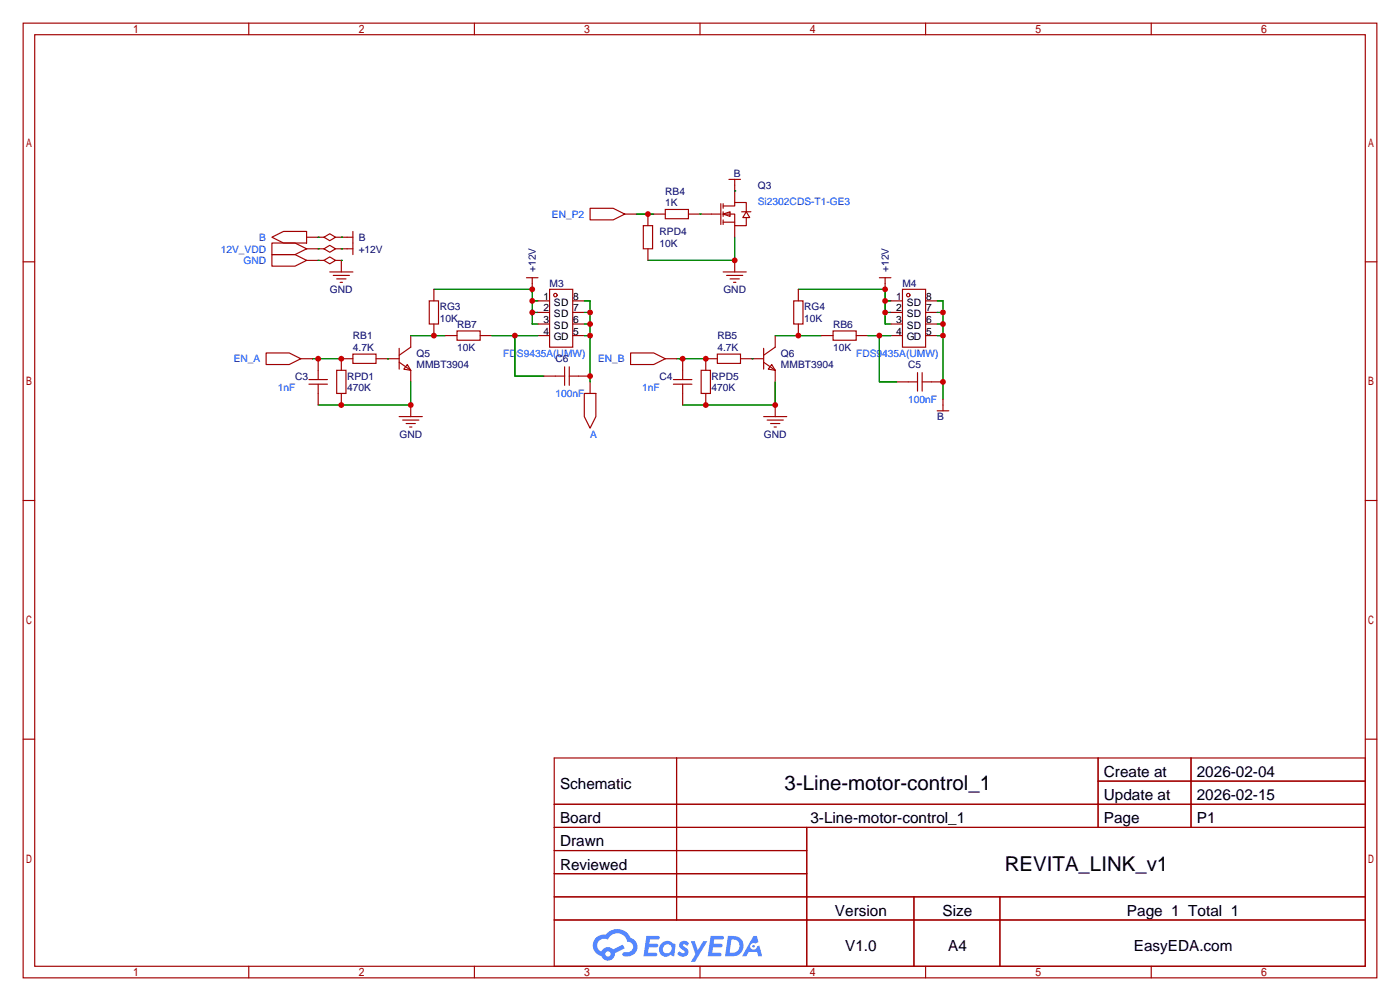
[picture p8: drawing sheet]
<svg xmlns="http://www.w3.org/2000/svg" width="307mm" height="220mm" viewBox="0 0 307 220" stroke-linecap="round" stroke-linejoin="round" font-family="sans-serif">
<g fill="none" stroke="#a10000" stroke-width=".25">
<path d="M5.1 5.1h297.2v209.5h-297.2zM7.6 7.6h292.1v204.5h-292.1zM54.6 5.1v2.5M104.1 5.1v2.5M153.7 5.1v2.5M203.2 5.1v2.5M252.7 5.1v2.5M5.1 57.5h2.5M299.7 57.5h2.6M5.1 109.9h2.5M299.7 109.9h2.6M5.1 162.2h2.5"/>
<path d="M121.7 166.4h178v45.7h-178zM121.7 176.5h178M148.5 166.4v35.5M241.1 166.4v15.2M241.1 171.4h58.6M261.5 166.4v15.2M299.7 162.2h2.6M121.7 181.6h178M121.7 186.7h55.4M121.7 196.8h178M121.7 191.8h55.4M177.1 181.6v30.5"/>
<path d="M200.6 196.8v15.3M219.5 196.8v15.3M54.6 212.1v2.5M104.1 212.1v2.5M121.7 201.9h178M153.7 212.1v2.5M203.2 212.1v2.5M252.7 212.1v2.5"/>
</g>
<g fill="#5487ff">
<path d="M149.4 206.8a1.3 1.3 0 0 1 1.8 .3l-.4 .6a.54 .54 0 0 0-.9-.3l.2 .3a1.28 1.28 0 0 1 .7 2 1.53 1.53 0 0 1-2.1-.3l.5-.6 .8 .4a.31 .31 0 0 0 .3-.2 .31 .31 0 0 0-.3-.4 1.12 1.12 0 0 1-.6-1.8z"/>
<path d="M151.7 206.6h.8l.7 2 1.2-2h.9l-2.7 4.5h-.9l1-1.6z"/>
<path d="M141.9 205.4h2.3a.46 .46 0 0 1 .5 .1 .46 .46 0 0 1 .1 .5l-.4 .2h-1.7l-.2 .9h1.7a.4 .4 0 0 1 .3 .5 .4 .4 0 0 1-.4 .3h-1.7l-.1 1.2h1.3a.46 .46 0 0 1 .5 .1 .46 .46 0 0 1 .1 .5l-.3 .2h-2.6z"/>
<path d="M156 205.4h2.3a.47 .47 0 0 1 .5 .1 .47 .47 0 0 1 .1 .5l-.4 .2h-1.7l-.1 .9h1.6a.4 .4 0 0 1 .3 .5 .4 .4 0 0 1-.4 .3h-1.7l-.1 1.2h1.3a.46 .46 0 0 1 .5 .1 .46 .46 0 0 1 .2 .5l-.4 .2h-2.6z"/>
<path d="M165.4 205.4h.7l.4 1.4-.6 .3a.75 .75 0 0 0-1.2 .3 .75 .75 0 0 0 .5 1.1 .75 .75 0 0 0 1-.7l.5-.3 .6 2.4h-.8l-.3-1h-1.8l-.6 1h-.9z"/>
<path d="M159.8 205.4l-.6 4.5h1.4a2.27 2.27 0 0 0 2.6-2.3 2.27 2.27 0 0 0-2.7-2.2zM160.6 206.2a1.5 1.5 0 0 1 1.8 1.5 1.5 1.5 0 0 1-2 1.4h-.2z"/>
<path d="M145.2 207.1a1.6 1.6 0 0 0-.3 2.2 1.6 1.6 0 0 0 2.3 .2l.8 .4 .3-2.5-.2-.2-.4-.1a1.58 1.58 0 0 0-2.5 0zM145.8 207.6a.98 .98 0 0 1 1.6 .4 .98 .98 0 0 1-1 1.3 .94 .94 0 0 1-.9-.7 .94 .94 0 0 1 .3-1z"/>
<path d="M130.9 205.8a2.37 2.37 0 0 0 1.1 4 1.54 1.54 0 0 0 1.8 1 1.54 1.54 0 0 0 1.2-1.6l2.2-1.1-.5-.7-2.1 1a1.57 1.57 0 0 0-2.6 .5 1.5 1.5 0 0 1-.7-2.1 1.5 1.5 0 0 1 2.2-.5 2.23 2.23 0 0 1 2.2-1.5 2.23 2.23 0 0 1 2 1.9 1.16 1.16 0 0 1 1.3 1.1 1.16 1.16 0 0 1-1.1 1.2h-.7a.47 .47 0 0 0-.6 .4 .47 .47 0 0 0 .5 .5 2.17 2.17 0 0 0 2.5-.9 2.17 2.17 0 0 0-.4-2.7l-.8-.4a3.2 3.2 0 0 0-5.4-.8l-1.1 .1zM132.9 209.4a.6 .6 0 0 1 1.2 0 .6 .6 0 0 1-1.2 0z"/>
<circle cx="165.4" cy="207.7" r=".28"/>
</g>
<g fill="none" stroke="#a10000" stroke-width=".25">
<path d="M160 39.4h2.6M161.3 39.4v5M59.7 53.3h5.1l2.5 1.3-2.5 1.3h-5.1zM59.7 55.9h5.1l2.5 1.2-2.5 1.3h-5.1zM59.7 52.1l2.5-1.3h5.1v2.5h-5.1zM67.3 54.6h3.8M67.3 57.1h3.8M67.3 52.1h3.8M71.1 57.1l1.3-.7 1.3 .7-1.3 .8zM71.1 54.6l1.3-.8 1.3 .8-1.3 .8zM71.1 52.1l1.3-.8 1.3 .8-1.3 .7zM72.4 59.7h5.1"/>
<path d="M73.7 54.6h3.8M73.7 57.1h1.2v2.6M73.7 52.1h3.8M77.5 50.8v5.1M129.5 45.7h5.1l2.6 1.3-2.6 1.3h-5.1zM137.2 47h2.5M141.2 49.5h2.1v5.1h-2.1zM142.2 47v2.5M142.2 54.6v2.5M143.5 47h2.5M146 46h5.1v2h-5.1zM151.1 47h7.1"/>
<path d="M158.2 44.7v4.6M158.7 47l1.6-.5v1zM158.7 45.2h2.6v-.8h2.5v2.1M158.7 47h2.6v2.5h2.5v-1.7M158.7 59.7h5.1M158.7 48.8h2.6M158.7 44.7v1M158.7 46.5v1M158.7 48.3v1M161.3 49.5v2.6M161.3 57.1v2.6M162.8 46.5h2"/>
<path d="M163.8 46.5l.8 1.3h-1.5zM58.4 77.5h5.1l2.5 1.2-2.5 1.3h-5.1zM66 78.7h2.6M69.8 78.7v4.6M73.2 60.5h3.5M73.9 61.2h2M74.7 62h.5M77.5 77.7h5v2.1h-5zM77.5 78.7h-2.6v2.6M82.5 78.7h5.1M87.6 79.5l2.6 1.8M87.6 76.5v4.5"/>
<path d="M90.2 73.7v2.5l-2.6 1.8M94.2 66h2.1v5.1h-2.1zM95.2 63.5v2.5M95.2 71.1v2.6M97.8 73.7h2.5M100.3 72.6h5.1v2.1h-5.1zM105.4 73.7h2.5M115.6 61h2.5M116.8 61v2.5M118.1 66h2.5M118.1 68.6h2.5M118.1 71.1h2.5"/>
<path d="M118.1 73.7h2.5M120.6 63.5h5.1v12.7h-5.1zM125.7 66h2.6M125.7 68.6h2.6M125.7 71.1h2.6M125.7 73.7h2.6M138.4 77.5h5.1l2.5 1.2-2.5 1.3h-5.1zM146 78.7h2.6M149.9 78.7v4.6M157.5 77.7h5.1v2.1h-5.1zM157.5 78.7h-2.6v2.6M159.5 60.5h3.6"/>
<path d="M160.3 61.2h2M161 62h.5M162.6 78.7h5M167.6 79.5l2.6 1.8M167.6 76.5v4.5M170.2 73.7v2.5l-2.6 1.8M174.2 66h2.1v5.1h-2.1zM175.3 63.5v2.5M175.3 71.1v2.6M180.3 73.7h2.6M182.9 72.6h5.1v2.1h-5.1zM188 73.7h2.5"/>
<path d="M193 61h2.6M194.3 61v2.5M195.6 66h2.5M195.6 68.6h2.5M195.6 71.1h2.5M195.6 73.7h2.5M198.1 63.5h5.1v12.7h-5.1zM203.2 66h2.5M203.2 68.6h2.5M203.2 71.1h2.5M203.2 73.7h2.5M67.8 83.3h4.1"/>
<path d="M67.8 84.3h4.1M69.8 84.3v4.6M73.9 81.3h2v5.1h-2zM74.9 86.4v2.5M87.6 91.4h5.1M88.4 92.2h3.5M89.2 93h2M89.4 80l.8 1.3-1.6-.3zM89.9 93.7h.5M90.2 81.3v2.5M90.2 88.9v2.5M119.4 82.5h4.6"/>
<path d="M124 80.5v4.1M125 82.5h4.5M125 80.5v4.1M128.3 86.4h2.5v5l-1.3 2.6-1.2-2.6zM129.5 83.8v2.6M147.8 83.3h4.1M147.8 84.3h4.1M149.9 84.3v4.6M153.9 81.3h2.1v5.1h-2.1zM154.9 86.4v2.5M167.6 91.4h5.1M168.4 92.2h3.6"/>
<path d="M169.2 93h2M169.4 80l.8 1.3-1.5-.3zM169.9 93.7h.5M170.2 81.3v2.5M170.2 88.9v2.5M196.8 83.8h4.6M201.4 81.8v4.1M202.4 83.8h4.6M202.4 81.8v4.1M205.7 90.2h2.6M207 87.6v2.6"/>
<circle cx="121.9" cy="64.8" r=".38"/>
<circle cx="199.4" cy="64.8" r=".38"/>
</g>
<g fill="none" stroke="#008700" stroke-width=".25">
<path d="M69.8 57.1h.1M69.8 54.6h.1M69.8 52.1h.1M74.9 57.1h.1M74.9 54.6h.1M74.9 52.1h.1M139.7 47h3.8M153.7 47h.1M161.3 41.9h.1M161.3 52.1v5h-19.1M68.6 78.7h6.3M85.1 78.7h.1"/>
<path d="M90.2 73.7h7.6M95.2 63.5h21.6v7.6h1.3M107.9 73.7h10.2M113 73.7v8.8h6.4M116.8 66h1.3M116.8 68.6h1.3M128.3 66h1.2v17.8M128.3 68.6h1.2M128.3 71.1h1.2M128.3 73.7h1.2M148.6 78.7h6.3M165.1 78.7h.1"/>
<path d="M170.2 73.7h10.1M175.3 63.5h19v7.6h1.3M190.5 73.7h5.1M193 73.7v10.1h3.8M194.3 66h1.3M194.3 68.6h1.3M205.7 66h1.3v21.6M205.7 68.6h1.3M205.7 71.1h1.3M205.7 73.7h1.3M90.2 83.8v5.1h-20.4M170.2 83.8v5.1h-20.3"/>
</g>
<g fill="#c00">
<circle cx="161.3" cy="57.1" r=".63"/>
<circle cx="142.2" cy="47" r=".63"/>
<circle cx="69.9" cy="78.7" r=".63"/>
<circle cx="74.9" cy="78.7" r=".63"/>
<circle cx="74.9" cy="88.9" r=".63"/>
<circle cx="90.2" cy="88.9" r=".63"/>
<circle cx="116.8" cy="63.5" r=".63"/>
<circle cx="116.8" cy="66" r=".63"/>
<circle cx="116.8" cy="68.6" r=".63"/>
<circle cx="95.3" cy="73.7" r=".63"/>
<circle cx="129.5" cy="73.7" r=".63"/>
<circle cx="129.5" cy="71.1" r=".63"/>
<circle cx="129.5" cy="68.6" r=".63"/>
<circle cx="129.5" cy="82.5" r=".63"/>
<circle cx="154.9" cy="78.7" r=".63"/>
<circle cx="149.9" cy="78.7" r=".63"/>
<circle cx="170.2" cy="88.9" r=".63"/>
<circle cx="154.9" cy="88.9" r=".63"/>
<circle cx="194.3" cy="63.5" r=".63"/>
<circle cx="194.3" cy="66" r=".63"/>
<circle cx="194.3" cy="68.6" r=".63"/>
<circle cx="175.3" cy="73.7" r=".63"/>
<circle cx="207" cy="73.7" r=".63"/>
<circle cx="207" cy="71.1" r=".63"/>
<circle cx="207" cy="68.6" r=".63"/>
<circle cx="207" cy="83.8" r=".63"/>
<circle cx="193" cy="73.7" r=".63"/>
<circle cx="113" cy="73.7" r=".63"/>
</g>
<g font-size="4.5">
<text x="172.3" y="173.4">3-Line-motor-control_1</text>
<text x="220.6" y="191.2">REVITA_LINK_v1</text>
</g>
<g font-size="3.4">
<text x="122.9" y="173.1">Schematic</text>
<text x="242.3" y="170.6">Create at</text>
<text x="262.7" y="170.6">2026-02-04</text>
<text x="242.3" y="175.6">Update at</text>
<text x="262.7" y="175.6">2026-02-15</text>
<text x="122.9" y="180.7">Board</text>
<text x="122.9" y="185.8">Drawn</text>
<text x="177.9" y="180.7">3-Line-motor-control_1</text>
<text x="242.3" y="180.7">Page</text>
<text x="262.7" y="180.7">P1</text>
<text x="122.9" y="190.9">Reviewed</text>
<text x="183.3" y="201">Version</text>
<text x="206.9" y="201">Size</text>
<text x="247.4" y="201">Page 1 Total 1</text>
<text x="185.5" y="208.7">V1.0</text>
<text x="208.1" y="208.7">A4</text>
<text x="248.9" y="208.7">EasyEDA.com</text>
</g>
<g font-size="2.2" fill="#000080">
<text x="161.1" y="38.9">B</text>
<text x="166.4" y="41.5">Q3</text>
<text x="146" y="42.7">RB4</text>
<text x="146" y="45.3">1K</text>
<text x="78.7" y="52.9">B</text>
<text x="144.8" y="51.6">RPD4</text>
<text x="78.7" y="55.4">+12V</text>
<text x="117.7" y="59.7" transform="rotate(-90 117.7 59.7)">+12V</text>
<text x="144.8" y="54.2">10K</text>
<text x="195.1" y="59.7" transform="rotate(-90 195.1 59.7)">+12V</text>
<text x="72.4" y="64.3">GND</text>
<text x="120.6" y="63.1">M3</text>
<text x="158.8" y="64.3">GND</text>
<text x="198.1" y="63.1">M4</text>
<text x="96.5" y="68.1">RG3</text>
<text x="96.5" y="70.7">10K</text>
<text x="100.3" y="71.9">RB7</text>
<text x="176.5" y="68.1">RG4</text>
<text x="176.5" y="70.7">10K</text>
<text x="182.9" y="71.9">RB6</text>
<text x="77.5" y="74.5">RB1</text>
<text x="77.5" y="77">4.7K</text>
<text x="100.3" y="77">10K</text>
<text x="157.5" y="74.5">RB5</text>
<text x="157.5" y="77">4.7K</text>
<text x="182.9" y="77">10K</text>
<text x="64.8" y="83.4">C3</text>
<text x="76.2" y="83.4">RPD1</text>
<text x="91.4" y="78.3">Q5</text>
<text x="91.4" y="80.8">MMBT3904</text>
<text x="121.9" y="79.6">C6</text>
<text x="144.8" y="83.4">C4</text>
<text x="156.2" y="83.4">RPD5</text>
<text x="171.4" y="78.3">Q6</text>
<text x="171.4" y="80.8">MMBT3904</text>
<text x="199.4" y="80.8">C5</text>
<text x="76.2" y="85.9">470K</text>
<text x="156.2" y="85.9">470K</text>
<text x="205.7" y="92.3">B</text>
<text x="87.7" y="96.1">GND</text>
<text x="167.7" y="96.1">GND</text>
</g>
<g font-size="2.2" fill="#00f">
<text x="121.2" y="47.8">EN_P2</text>
<text x="166.4" y="45">Si2302CDS-T1-GE3</text>
<text x="56.9" y="52.9">B</text>
<text x="48.5" y="55.4">12V_VDD</text>
<text x="53.4" y="58">GND</text>
<text x="51.3" y="79.6">EN_A</text>
<text x="110.5" y="78.3">FDS9435A(UMW)</text>
<text x="131.3" y="79.6">EN_B</text>
<text x="188" y="78.3">FDS9435A(UMW)</text>
<text x="61" y="85.9">1nF</text>
<text x="121.9" y="87.2">100nF</text>
<text x="141" y="85.9">1nF</text>
<text x="199.4" y="88.5">100nF</text>
<text x="129.5" y="96.1">A</text>
</g>
<g font-size="2.2">
<text x="119.3" y="65.8">1</text>
<text x="125.9" y="65.8">8</text>
<text x="196.7" y="65.8">1</text>
<text x="203.3" y="65.8">8</text>
<text x="119.3" y="68.4">2</text>
<text x="119.3" y="70.9">3</text>
<text x="121.6" y="67.1">SD</text>
<text x="121.6" y="69.6">SD</text>
<text x="125.9" y="70.9">6</text>
<text x="125.9" y="68.4">7</text>
<text x="196.7" y="68.4">2</text>
<text x="196.7" y="70.9">3</text>
<text x="199.1" y="67.1">SD</text>
<text x="199.1" y="69.6">SD</text>
<text x="203.3" y="70.9">6</text>
<text x="203.3" y="68.4">7</text>
<text x="119.3" y="73.4">4</text>
<text x="121.6" y="72.2">SD</text>
<text x="121.6" y="74.7">GD</text>
<text x="125.9" y="73.4">5</text>
<text x="196.7" y="73.4">4</text>
<text x="199.1" y="72.2">SD</text>
<text x="199.1" y="74.7">GD</text>
<text x="203.3" y="73.4">5</text>
</g>
</svg>
